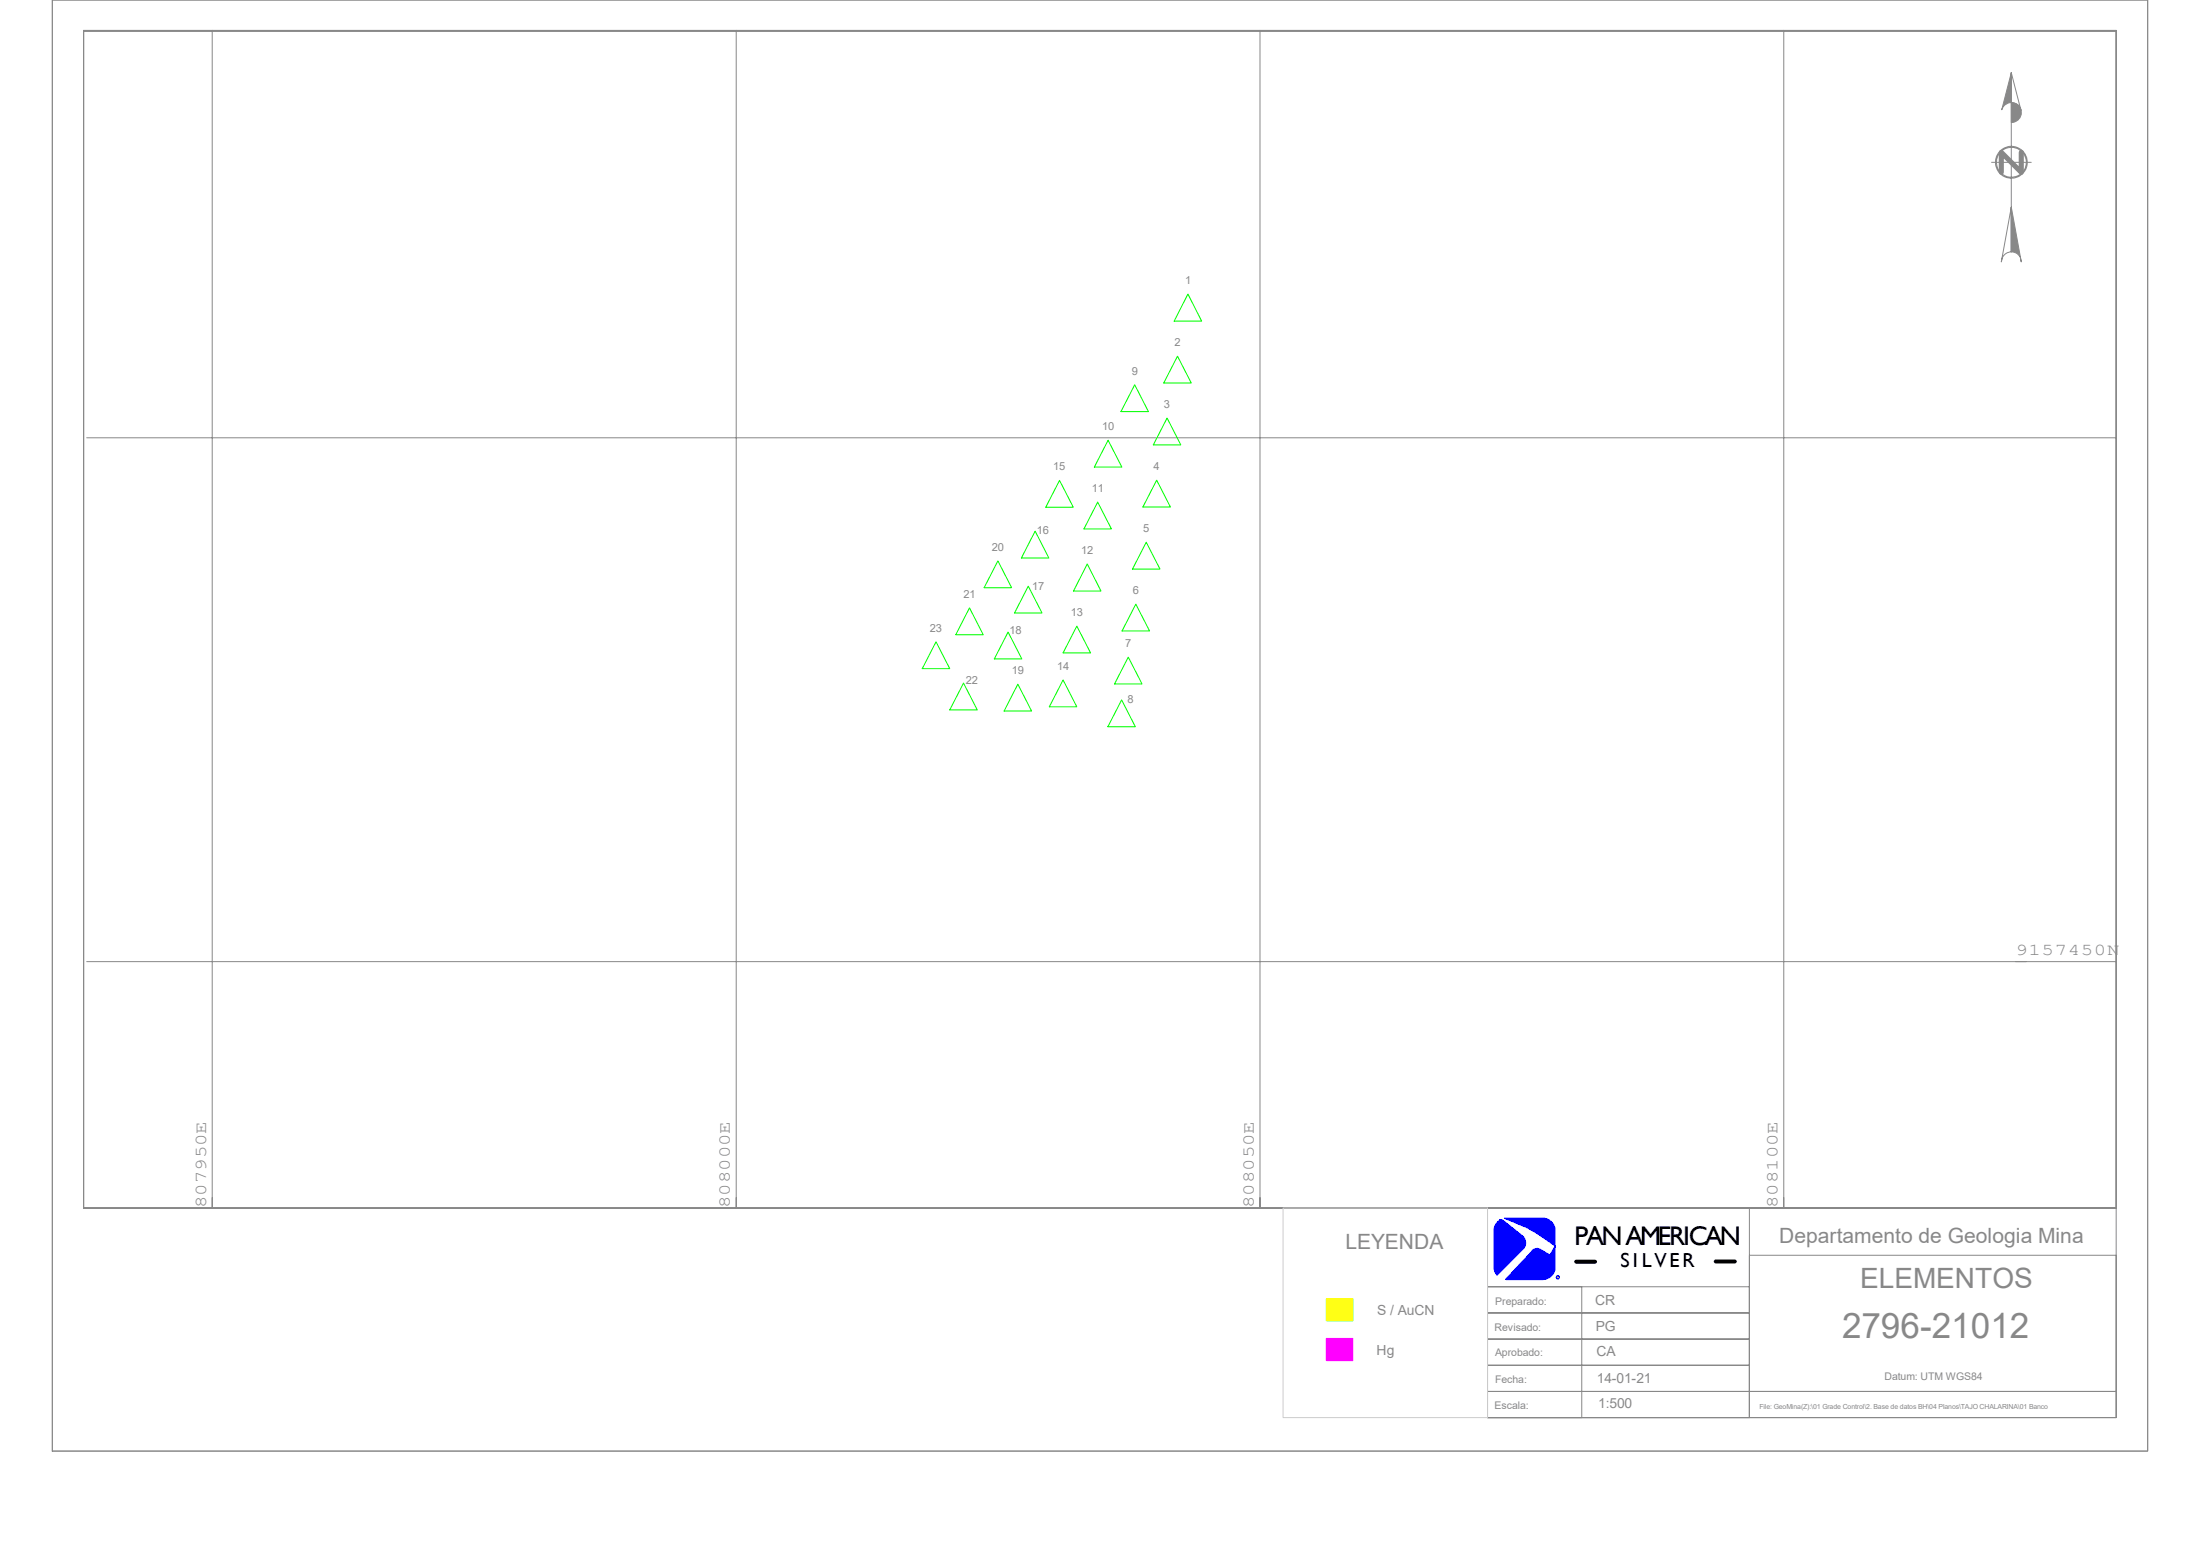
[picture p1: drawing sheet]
<svg xmlns="http://www.w3.org/2000/svg" width="420mm" height="297mm" viewBox="0 0 420 297" stroke-linecap="round" stroke-linejoin="round" font-family="sans-serif">
<g fill="#888" stroke="#888" stroke-width=".19">
<path d="M384 39.5l1.9 10.5-.2-.9a1.82 1.82 0 0 0-1.7-1z" fill-rule="evenodd"/>
<path d="M384 19.6a1.91 1.91 0 0 1 1.9 1.9 1.91 1.91 0 0 1-1.9 1.9z" fill-rule="evenodd"/>
<path d="M384 13.9l-.1 5.7a2.01 2.01 0 0 0-1.8 1.4z" fill-rule="evenodd"/>
</g>
<g fill="#00f" stroke="#00f" stroke-width=".19">
<path d="M285.8 233.4l.6-.6 .5 .1 3.7 3a1.73 1.73 0 0 1 .4 2.3l-5.2 5.2a2.21 2.21 0 0 1-.6-1.5v-7a2.22 2.22 0 0 1 .6-1.5z" fill-rule="evenodd"/>
<path d="M287.2 232.5h7.3a2.36 2.36 0 0 1 2.4 2.5v6.9a2.43 2.43 0 0 1-2.4 2.4l-7.1-.1 5-5.3a1.2 1.2 0 0 1 1.8-.4l1.7 1.1 1-1.8-3.1-2.1-2.3-1.3z" fill-rule="evenodd"/>
</g>
<path d="M253.2 247.9h5.1v4.2h-5.1z" fill-rule="evenodd" fill="#ff0" stroke="#ff0" stroke-width=".19"/>
<path d="M253.2 255.5h5.1v4.2h-5.1z" fill-rule="evenodd" fill="#f0f" stroke="#f0f" stroke-width=".19"/>
<g fill="none" stroke="#888" stroke-width=".19">
<path d="M10 0h400v277h-400zM16 6h388v224.6h-388zM16 5.8h388v224.8h-388zM40.5 5.8v224.8M140.5 5.8v224.8M240.5 5.8v224.8M340.5 5.8v224.8M384 13.9l1.8 7.2a1.88 1.88 0 0 0-1.8-1.5zM384 13.9v34.2M380.2 31h7.6M384 39.5l-.1 8.6a1.93 1.93 0 0 0-1.7 1.1l-.1 .8zM16.6 83.6h387.4"/>
<path d="M16.6 183.6h387.4M284 230.6h120v40h-120zM284 230.6h50v40h-50zM334 239.6h70v26h-70zM284 255.6h50v5h-50zM284 250.6h50v5h-50zM284 245.6h50v5h-50zM284 245.6h18v25h-18zM284 265.6h50v5h-50zM284 260.6h50v5h-50zM334 265.6h70v5h-70z"/>
<circle cx="384" cy="31" r="2.86"/>
<circle cx="384" cy="31" r="3"/>
</g>
<path d="M385.9 29.1v3.8l-3.8-3.8v3.8" fill="none" stroke="#888" stroke-width=".97"/>
<circle cx="297.4" cy="243.8" r=".32" fill="none" stroke="#00f" stroke-width=".19"/>
<g fill="none" stroke="#0f0" stroke-width=".19">
<path d="M226.8 56.1l2.6 5.2h-5.2zM216.6 73.4l2.6 5.2h-5.2zM222.8 79.8l2.6 5.1h-5.2zM224.8 68l2.6 5.1h-5.2zM202.3 91.7l2.6 5.1h-5.3zM209.6 95.8l2.6 5.2h-5.3zM211.5 84l2.7 5.2h-5.3zM220.8 91.7l2.6 5.1h-5.2zM185.1 116l2.6 5.2h-5.2zM190.5 107.1l2.6 5.1h-5.2zM196.3 111.9l2.6 5.1h-5.2zM197.6 101.4l2.6 5.1h-5.2z"/>
<path d="M205.6 119.5l2.6 5.1h-5.3zM207.6 107.7l2.6 5.1h-5.3zM216.8 115.3l2.7 5.1h-5.3zM218.8 103.5l2.6 5.1h-5.2zM178.7 122.5l2.6 5.1h-5.2zM183.9 130.4l2.7 5.1h-5.3zM192.4 120.6l2.7 5.2h-5.3zM194.3 130.6l2.6 5.1h-5.2zM202.9 129.8l2.7 5.1h-5.3zM214.1 133.6l2.6 5.1h-5.2zM215.4 125.4l2.6 5.2h-5.2zM297.6 244.2h.1"/>
</g>
<path d="M300.9 240.8h3.6M327.5 240.8h3.7" fill="none" stroke="#000" stroke-width=".76"/>
<path d="M244.9 230.6h39.1v40h-39.1z" fill="none" stroke="#ccc" stroke-width=".19"/>
<text font-size="6.7" fill="#888" x="351.7" y="255.4">2796-21012</text>
<text font-size="5.3" fill="#888" x="355.1" y="245.8">ELEMENTOS</text>
<text font-size="5.1" x="300.6" y="237.7">PAN AMERICAN</text>
<g font-size="4" fill="#888">
<text x="256.9" y="238.4">LEYENDA</text>
<text x="339.6" y="237.2">Departamento de Geologia Mina</text>
</g>
<text font-size="3.9" x="309.4" y="241.9">S I L V E R</text>
<g font-size="3.2" fill="#888">
<text x="384.8" y="182.4">9157450N</text>
<text x="39.3" y="230.6" transform="rotate(-90 39.3 230.6)">807950E</text>
<text x="139.3" y="230.6" transform="rotate(-90 139.3 230.6)">808000E</text>
<text x="239.4" y="230.6" transform="rotate(-90 239.4 230.6)">808050E</text>
<text x="339.3" y="230.6" transform="rotate(-90 339.3 230.6)">808100E</text>
</g>
<g font-size="2.7" fill="#888">
<text x="262.9" y="251.1">S / AuCN</text>
<text x="304.5" y="249.1">CR</text>
<text x="304.6" y="254">PG</text>
<text x="262.8" y="258.7">Hg</text>
<text x="304.8" y="258.8">CA</text>
<text x="304.8" y="263.9">14-01-21</text>
<text x="305.1" y="268.8">1:500</text>
</g>
<g font-size="2.1" fill="#888">
<text x="226.2" y="54.2">1</text>
<text x="216.1" y="71.5">9</text>
<text x="224.2" y="66.1">2</text>
<text x="222.2" y="77.9">3</text>
<text x="210.4" y="82.1">10</text>
<text x="201.1" y="89.8">15</text>
<text x="220.2" y="89.7">4</text>
<text x="208.4" y="93.9">11</text>
<text x="197.9" y="101.9">16</text>
<text x="218.2" y="101.6">5</text>
<text x="189.4" y="105.2">20</text>
<text x="206.4" y="105.7">12</text>
<text x="197.1" y="112.6">17</text>
<text x="216.2" y="113.4">6</text>
<text x="183.9" y="114.1">21</text>
<text x="204.4" y="117.6">13</text>
<text x="177.5" y="120.6">23</text>
<text x="192.7" y="121.1">18</text>
<text x="214.8" y="123.5">7</text>
<text x="184.4" y="130.6">22</text>
<text x="193.2" y="128.7">19</text>
<text x="201.8" y="127.9">14</text>
<text x="215.3" y="134.2">8</text>
</g>
<g font-size="2" fill="#888">
<text x="285.5" y="249.1">Preparado:</text>
<text x="285.3" y="254.1">Revisado:</text>
<text x="285.4" y="258.9">Aprobado:</text>
<text x="285.4" y="264">Fecha:</text>
<text x="359.7" y="263.4">Datum: UTM WGS84</text>
<text x="285.3" y="268.9">Escala:</text>
</g>
<text font-size="1.3" fill="#888" x="335.9" y="268.9">File: GeoMina(Z):\01 Grade Control\2. Base de datos BH\04 Planos\TAJO CHALARINA\01 Banco</text>
<text font-size=".5" x="297.2" y="244">R</text>
</svg>
